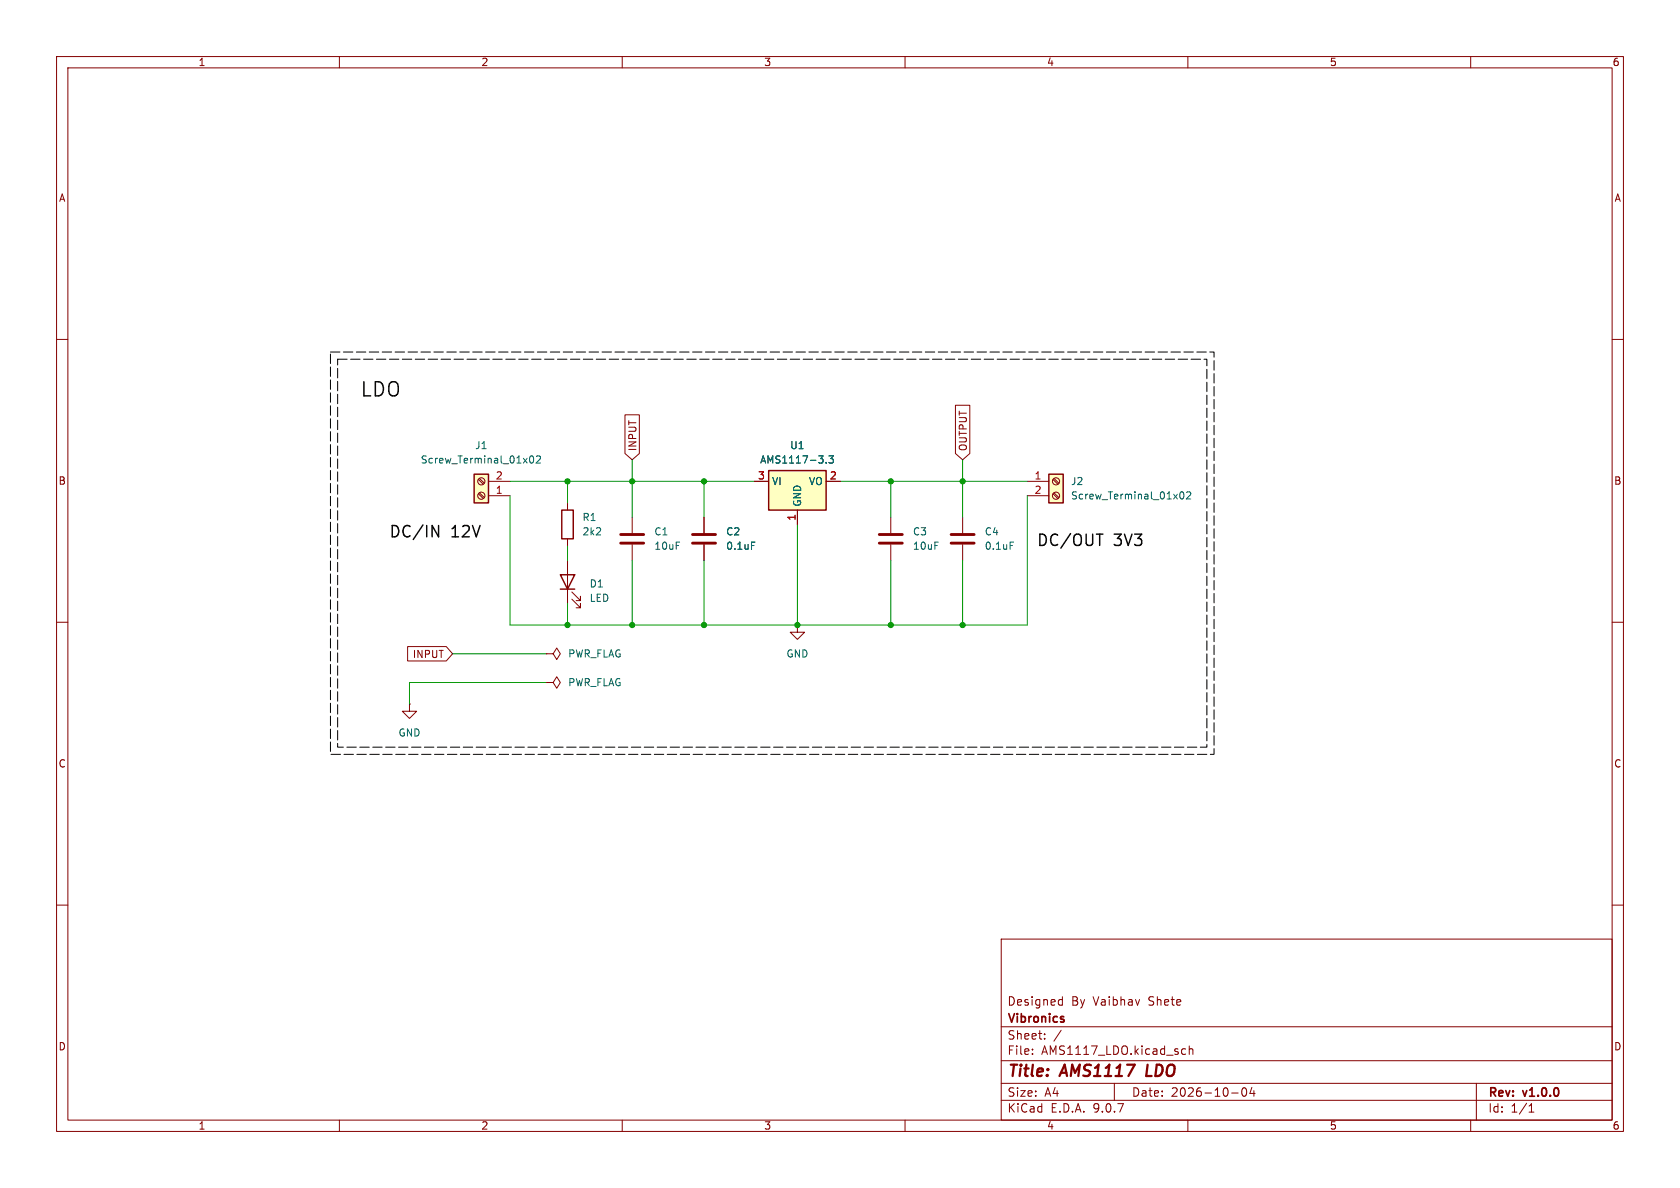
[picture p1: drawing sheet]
(kicad_sch
 (version 20250114)
 (generator "eeschema")
 (generator_version "9.0")
 (paper "A4")
 (title_block
  (title "AMS1117 LDO")
  (date "2026-10-04")
  (rev "v1.0.0")
  (company "Vibronics")
  (comment 1 "Designed By Vaibhav Shete"))
 (lib_symbols
  (symbol "Connector:Screw_Terminal_01x02"
   (pin_names
    (offset 1.016) (hide yes)) (exclude_from_sim no) (in_bom yes) (on_board yes)
   (property "Reference" "J" (at 0 2.54 0) (effects (font (size 1.27 1.27))))
   (property "Value" "Screw_Terminal_01x02" (at 0 -5.08 0) (effects (font (size 1.27 1.27))))
   (property "Footprint" "" (at 0 0 0) (effects (font (size 1.27 1.27)) (hide yes)))
   (property "Datasheet" "~" (at 0 0 0) (effects (font (size 1.27 1.27)) (hide yes)))
   (property "Description" "Generic screw terminal, single row, 01x02, script generated (kicad-library-utils/schlib/autogen/connector/)" (at 0 0 0) (effects (font (size 1.27 1.27)) (hide yes)))
   (symbol "Screw_Terminal_01x02_1_1"
    (rectangle (start -1.27 1.27) (end 1.27 -3.81) (stroke (width 0.254) (type default)) (fill (type background)))
    (polyline (pts (xy -0.5334 0.3302) (xy 0.3302 -0.508)) (stroke (width 0.1524) (type default)) (fill (type none)))
    (polyline (pts (xy -0.5334 -2.2098) (xy 0.3302 -3.048)) (stroke (width 0.1524) (type default)) (fill (type none)))
    (polyline (pts (xy -0.3556 0.508) (xy 0.508 -0.3302)) (stroke (width 0.1524) (type default)) (fill (type none)))
    (polyline (pts (xy -0.3556 -2.032) (xy 0.508 -2.8702)) (stroke (width 0.1524) (type default)) (fill (type none)))
    (circle (center 0 0) (radius 0.635) (stroke (width 0.1524) (type default)) (fill (type none)))
    (circle (center 0 -2.54) (radius 0.635) (stroke (width 0.1524) (type default)) (fill (type none)))
    (pin passive line (at -5.08 0 0) (length 3.81) (name "Pin_1" (effects (font (size 1.27 1.27)))) (number "1" (effects (font (size 1.27 1.27)))))
    (pin passive line (at -5.08 -2.54 0) (length 3.81) (name "Pin_2" (effects (font (size 1.27 1.27)))) (number "2" (effects (font (size 1.27 1.27))))))
   (embedded_fonts no))
  (symbol "Device:C"
   (pin_numbers (hide yes))
   (pin_names
    (offset 0.254)) (exclude_from_sim no) (in_bom yes) (on_board yes)
   (property "Reference" "C" (at 0.635 2.54 0) (effects (font (size 1.27 1.27)) (justify left)))
   (property "Value" "C" (at 0.635 -2.54 0) (effects (font (size 1.27 1.27)) (justify left)))
   (property "Footprint" "" (at 0.9652 -3.81 0) (effects (font (size 1.27 1.27)) (hide yes)))
   (property "Datasheet" "~" (at 0 0 0) (effects (font (size 1.27 1.27)) (hide yes)))
   (property "Description" "Unpolarized capacitor" (at 0 0 0) (effects (font (size 1.27 1.27)) (hide yes)))
   (symbol "C_0_1"
    (polyline (pts (xy -2.032 0.762) (xy 2.032 0.762)) (stroke (width 0.508) (type default)) (fill (type none)))
    (polyline (pts (xy -2.032 -0.762) (xy 2.032 -0.762)) (stroke (width 0.508) (type default)) (fill (type none))))
   (symbol "C_1_1"
    (pin passive line (at 0 3.81 270) (length 2.794) (name "~" (effects (font (size 1.27 1.27)))) (number "1" (effects (font (size 1.27 1.27)))))
    (pin passive line (at 0 -3.81 90) (length 2.794) (name "~" (effects (font (size 1.27 1.27)))) (number "2" (effects (font (size 1.27 1.27))))))
   (embedded_fonts no))
  (symbol "Device:LED"
   (pin_numbers (hide yes))
   (pin_names
    (offset 1.016) (hide yes)) (exclude_from_sim no) (in_bom yes) (on_board yes)
   (property "Reference" "D" (at 0 2.54 0) (effects (font (size 1.27 1.27))))
   (property "Value" "LED" (at 0 -2.54 0) (effects (font (size 1.27 1.27))))
   (property "Footprint" "" (at 0 0 0) (effects (font (size 1.27 1.27)) (hide yes)))
   (property "Datasheet" "~" (at 0 0 0) (effects (font (size 1.27 1.27)) (hide yes)))
   (property "Description" "Light emitting diode" (at 0 0 0) (effects (font (size 1.27 1.27)) (hide yes)))
   (property "Sim.Pins" "1=K 2=A" (at 0 0 0) (effects (font (size 1.27 1.27)) (hide yes)))
   (symbol "LED_0_1"
    (polyline (pts (xy -3.048 -0.762) (xy -4.572 -2.286) (xy -3.81 -2.286) (xy -4.572 -2.286) (xy -4.572 -1.524)) (stroke (width 0) (type default)) (fill (type none)))
    (polyline (pts (xy -1.778 -0.762) (xy -3.302 -2.286) (xy -2.54 -2.286) (xy -3.302 -2.286) (xy -3.302 -1.524)) (stroke (width 0) (type default)) (fill (type none)))
    (polyline (pts (xy -1.27 0) (xy 1.27 0)) (stroke (width 0) (type default)) (fill (type none)))
    (polyline (pts (xy -1.27 -1.27) (xy -1.27 1.27)) (stroke (width 0.254) (type default)) (fill (type none)))
    (polyline (pts (xy 1.27 -1.27) (xy 1.27 1.27) (xy -1.27 0) (xy 1.27 -1.27)) (stroke (width 0.254) (type default)) (fill (type none))))
   (symbol "LED_1_1"
    (pin passive line (at -3.81 0 0) (length 2.54) (name "K" (effects (font (size 1.27 1.27)))) (number "1" (effects (font (size 1.27 1.27)))))
    (pin passive line (at 3.81 0 180) (length 2.54) (name "A" (effects (font (size 1.27 1.27)))) (number "2" (effects (font (size 1.27 1.27))))))
   (embedded_fonts no))
  (symbol "Device:R"
   (pin_numbers (hide yes))
   (pin_names
    (offset 0)) (exclude_from_sim no) (in_bom yes) (on_board yes)
   (property "Reference" "R" (at 2.032 0 90) (effects (font (size 1.27 1.27))))
   (property "Value" "R" (at 0 0 90) (effects (font (size 1.27 1.27))))
   (property "Footprint" "" (at -1.778 0 90) (effects (font (size 1.27 1.27)) (hide yes)))
   (property "Datasheet" "~" (at 0 0 0) (effects (font (size 1.27 1.27)) (hide yes)))
   (property "Description" "Resistor" (at 0 0 0) (effects (font (size 1.27 1.27)) (hide yes)))
   (symbol "R_0_1"
    (rectangle (start -1.016 -2.54) (end 1.016 2.54) (stroke (width 0.254) (type default)) (fill (type none))))
   (symbol "R_1_1"
    (pin passive line (at 0 3.81 270) (length 1.27) (name "~" (effects (font (size 1.27 1.27)))) (number "1" (effects (font (size 1.27 1.27)))))
    (pin passive line (at 0 -3.81 90) (length 1.27) (name "~" (effects (font (size 1.27 1.27)))) (number "2" (effects (font (size 1.27 1.27))))))
   (embedded_fonts no))
  (symbol "Regulator_Linear:AMS1117-3.3" (exclude_from_sim no) (in_bom yes) (on_board yes)
   (property "Reference" "U" (at -3.81 3.175 0) (effects (font (size 1.27 1.27))))
   (property "Value" "AMS1117-3.3" (at 0 3.175 0) (effects (font (size 1.27 1.27)) (justify left)))
   (property "Footprint" "Package_TO_SOT_SMD:SOT-223-3_TabPin2" (at 0 5.08 0) (effects (font (size 1.27 1.27)) (hide yes)))
   (property "Datasheet" "http://www.advanced-monolithic.com/pdf/ds1117.pdf" (at 2.54 -6.35 0) (effects (font (size 1.27 1.27)) (hide yes)))
   (property "Description" "1A Low Dropout regulator, positive, 3.3V fixed output, SOT-223" (at 0 0 0) (effects (font (size 1.27 1.27)) (hide yes)))
   (symbol "AMS1117-3.3_0_1"
    (rectangle (start -5.08 -5.08) (end 5.08 1.905) (stroke (width 0.254) (type default)) (fill (type background))))
   (symbol "AMS1117-3.3_1_1"
    (pin power_in line (at -7.62 0 0) (length 2.54) (name "VI" (effects (font (size 1.27 1.27)))) (number "3" (effects (font (size 1.27 1.27)))))
    (pin power_in line (at 0 -7.62 90) (length 2.54) (name "GND" (effects (font (size 1.27 1.27)))) (number "1" (effects (font (size 1.27 1.27)))))
    (pin power_out line (at 7.62 0 180) (length 2.54) (name "VO" (effects (font (size 1.27 1.27)))) (number "2" (effects (font (size 1.27 1.27))))))
   (embedded_fonts no))
  (symbol "power:GND"
   (power)
   (pin_numbers (hide yes))
   (pin_names
    (offset 0) (hide yes)) (exclude_from_sim no) (in_bom yes) (on_board yes)
   (property "Reference" "#PWR" (at 0 -6.35 0) (effects (font (size 1.27 1.27)) (hide yes)))
   (property "Value" "GND" (at 0 -3.81 0) (effects (font (size 1.27 1.27))))
   (property "Footprint" "" (at 0 0 0) (effects (font (size 1.27 1.27)) (hide yes)))
   (property "Datasheet" "" (at 0 0 0) (effects (font (size 1.27 1.27)) (hide yes)))
   (property "Description" "Power symbol creates a global label with name \"GND\" , ground" (at 0 0 0) (effects (font (size 1.27 1.27)) (hide yes)))
   (symbol "GND_0_1"
    (polyline (pts (xy 0 0) (xy 0 -1.27) (xy 1.27 -1.27) (xy 0 -2.54) (xy -1.27 -1.27) (xy 0 -1.27)) (stroke (width 0) (type default)) (fill (type none))))
   (symbol "GND_1_1"
    (pin power_in line (at 0 0 270) (length 0) (name "~" (effects (font (size 1.27 1.27)))) (number "1" (effects (font (size 1.27 1.27))))))
   (embedded_fonts no))
  (symbol "power:PWR_FLAG"
   (power)
   (pin_numbers (hide yes))
   (pin_names
    (offset 0) (hide yes)) (exclude_from_sim no) (in_bom yes) (on_board yes)
   (property "Reference" "#FLG" (at 0 1.905 0) (effects (font (size 1.27 1.27)) (hide yes)))
   (property "Value" "PWR_FLAG" (at 0 3.81 0) (effects (font (size 1.27 1.27))))
   (property "Footprint" "" (at 0 0 0) (effects (font (size 1.27 1.27)) (hide yes)))
   (property "Datasheet" "~" (at 0 0 0) (effects (font (size 1.27 1.27)) (hide yes)))
   (property "Description" "Special symbol for telling ERC where power comes from" (at 0 0 0) (effects (font (size 1.27 1.27)) (hide yes)))
   (symbol "PWR_FLAG_0_0"
    (pin power_out line (at 0 0 90) (length 0) (name "~" (effects (font (size 1.27 1.27)))) (number "1" (effects (font (size 1.27 1.27))))))
   (symbol "PWR_FLAG_0_1"
    (polyline (pts (xy 0 0) (xy 0 1.27) (xy -1.016 1.905) (xy 0 2.54) (xy 1.016 1.905) (xy 0 1.27)) (stroke (width 0) (type default)) (fill (type none))))
   (embedded_fonts no)))
 (rectangle
  (start 59.69 63.5)
  (end 213.36 132.08)
  (stroke (width 0) (type dash) (color 0 0 0 1))
  (fill (type none)))
 (rectangle
  (start 58.42 62.23)
  (end 214.63 133.35)
  (stroke (width 0) (type dash) (color 0 0 0 1))
  (fill (type none)))
 (text "DC/IN 12V"
  (exclude_from_sim no)
  (at 76.962 94.234 0)
  (effects (font
    (face "KiCad Font") (size 2 2) (thickness 0.254)
    (bold yes) (color 0 0 0 1))))
 (text "LDO"
  (exclude_from_sim no)
  (at 67.31 69.088 0)
  (effects (font
    (face "KiCad Font") (size 2.5 2.5) (thickness 0.254)
    (bold yes) (color 0 0 0 1))))
 (text "DC/OUT 3V3"
  (exclude_from_sim no)
  (at 192.786 95.758 0)
  (effects (font
    (face "KiCad Font") (size 2 2) (thickness 0.254)
    (bold yes) (color 0 0 0 1))))
 (junction
  (at 157.48 85.09)
  (diameter 0)
  (color 0 0 0 0))
 (junction
  (at 157.48 110.49)
  (diameter 0)
  (color 0 0 0 0))
 (junction
  (at 124.46 110.49)
  (diameter 0)
  (color 0 0 0 0))
 (junction
  (at 124.46 85.09)
  (diameter 0)
  (color 0 0 0 0))
 (junction
  (at 170.18 85.09)
  (diameter 0)
  (color 0 0 0 0))
 (junction
  (at 100.33 110.49)
  (diameter 0)
  (color 0 0 0 0))
 (junction
  (at 100.33 85.09)
  (diameter 0)
  (color 0 0 0 0))
 (junction
  (at 111.76 85.09)
  (diameter 0)
  (color 0 0 0 0))
 (junction
  (at 140.97 110.49)
  (diameter 0)
  (color 0 0 0 0))
 (junction
  (at 111.76 110.49)
  (diameter 0)
  (color 0 0 0 0))
 (junction
  (at 170.18 110.49)
  (diameter 0)
  (color 0 0 0 0))
 (wire
  (pts (xy 124.46 110.49) (xy 140.97 110.49))
  (stroke (width 0) (type default)))
 (wire
  (pts (xy 111.76 99.06) (xy 111.76 110.49))
  (stroke (width 0) (type default)))
 (wire
  (pts (xy 124.46 99.06) (xy 124.46 110.49))
  (stroke (width 0) (type default)))
 (wire
  (pts (xy 111.76 85.09) (xy 111.76 91.44))
  (stroke (width 0) (type default)))
 (wire
  (pts (xy 170.18 110.49) (xy 181.61 110.49))
  (stroke (width 0) (type default)))
 (wire
  (pts (xy 100.33 106.68) (xy 100.33 110.49))
  (stroke (width 0) (type default)))
 (wire
  (pts (xy 100.33 85.09) (xy 100.33 88.9))
  (stroke (width 0) (type default)))
 (wire
  (pts (xy 72.39 120.65) (xy 72.39 124.46))
  (stroke (width 0) (type default)))
 (wire
  (pts (xy 124.46 85.09) (xy 133.35 85.09))
  (stroke (width 0) (type default)))
 (wire
  (pts (xy 170.18 81.28) (xy 170.18 85.09))
  (stroke (width 0) (type default)))
 (wire
  (pts (xy 170.18 85.09) (xy 181.61 85.09))
  (stroke (width 0) (type default)))
 (wire
  (pts (xy 170.18 99.06) (xy 170.18 110.49))
  (stroke (width 0) (type default)))
 (wire
  (pts (xy 96.52 120.65) (xy 72.39 120.65))
  (stroke (width 0) (type default)))
 (wire
  (pts (xy 90.17 87.63) (xy 90.17 110.49))
  (stroke (width 0) (type default)))
 (wire
  (pts (xy 148.59 85.09) (xy 157.48 85.09))
  (stroke (width 0) (type default)))
 (wire
  (pts (xy 157.48 85.09) (xy 170.18 85.09))
  (stroke (width 0) (type default)))
 (wire
  (pts (xy 181.61 110.49) (xy 181.61 87.63))
  (stroke (width 0) (type default)))
 (wire
  (pts (xy 100.33 110.49) (xy 111.76 110.49))
  (stroke (width 0) (type default)))
 (wire
  (pts (xy 157.48 85.09) (xy 157.48 91.44))
  (stroke (width 0) (type default)))
 (wire
  (pts (xy 100.33 85.09) (xy 111.76 85.09))
  (stroke (width 0) (type default)))
 (wire
  (pts (xy 80.01 115.57) (xy 96.52 115.57))
  (stroke (width 0) (type default)))
 (wire
  (pts (xy 90.17 110.49) (xy 100.33 110.49))
  (stroke (width 0) (type default)))
 (wire
  (pts (xy 100.33 96.52) (xy 100.33 99.06))
  (stroke (width 0) (type default)))
 (wire
  (pts (xy 140.97 110.49) (xy 157.48 110.49))
  (stroke (width 0) (type default)))
 (wire
  (pts (xy 90.17 85.09) (xy 100.33 85.09))
  (stroke (width 0) (type default)))
 (wire
  (pts (xy 124.46 85.09) (xy 124.46 91.44))
  (stroke (width 0) (type default)))
 (wire
  (pts (xy 170.18 85.09) (xy 170.18 91.44))
  (stroke (width 0) (type default)))
 (wire
  (pts (xy 111.76 81.28) (xy 111.76 85.09))
  (stroke (width 0) (type default)))
 (wire
  (pts (xy 157.48 110.49) (xy 170.18 110.49))
  (stroke (width 0) (type default)))
 (wire
  (pts (xy 157.48 99.06) (xy 157.48 110.49))
  (stroke (width 0) (type default)))
 (wire
  (pts (xy 140.97 92.71) (xy 140.97 110.49))
  (stroke (width 0) (type default)))
 (wire
  (pts (xy 111.76 85.09) (xy 124.46 85.09))
  (stroke (width 0) (type default)))
 (wire
  (pts (xy 111.76 110.49) (xy 124.46 110.49))
  (stroke (width 0) (type default)))
 (global_label "OUTPUT"
  (shape input)
  (at 170.18 81.28 90)
  (fields_autoplaced yes)
  (effects (font (size 1.27 1.27)) (justify left))
  (property "Intersheetrefs" "${INTERSHEET_REFS}" (at 170.18 71.0981 90) (effects (font (size 1.27 1.27)) (justify left) (hide yes))))
 (global_label "INPUT"
  (shape input)
  (at 80.01 115.57 180)
  (fields_autoplaced yes)
  (effects (font (size 1.27 1.27)) (justify right))
  (property "Intersheetrefs" "${INTERSHEET_REFS}" (at 71.5214 115.57 0) (effects (font (size 1.27 1.27)) (justify right) (hide yes))))
 (global_label "INPUT"
  (shape input)
  (at 111.76 81.28 90)
  (fields_autoplaced yes)
  (effects (font (size 1.27 1.27)) (justify left))
  (property "Intersheetrefs" "${INTERSHEET_REFS}" (at 111.76 72.7914 90) (effects (font (size 1.27 1.27)) (justify left) (hide yes))))
 (symbol
  (lib_id "Device:R")
  (at 100.33 92.71 0)
  (unit 1)
  (exclude_from_sim no)
  (in_bom yes)
  (on_board yes)
  (dnp no)
  (fields_autoplaced yes)
  (property "Reference" "R1" (at 102.87 91.4399 0) (effects (font (size 1.27 1.27)) (justify left)))
  (property "Value" "2k2" (at 102.87 93.9799 0) (effects (font (size 1.27 1.27)) (justify left)))
  (property "Footprint" "Resistor_SMD:R_1206_3216Metric" (at 98.552 92.71 90) (effects (font (size 1.27 1.27)) (hide yes)))
  (property "Datasheet" "~" (at 100.33 92.71 0) (effects (font (size 1.27 1.27)) (hide yes)))
  (property "Description" "Resistor" (at 100.33 92.71 0) (effects (font (size 1.27 1.27)) (hide yes)))
  (pin "2")
  (pin "1"))
 (symbol
  (lib_id "power:PWR_FLAG")
  (at 96.52 120.65 270)
  (unit 1)
  (exclude_from_sim no)
  (in_bom yes)
  (on_board yes)
  (dnp no)
  (fields_autoplaced yes)
  (property "Reference" "#FLG02" (at 98.425 120.65 0) (effects (font (size 1.27 1.27)) (hide yes)))
  (property "Value" "PWR_FLAG" (at 100.33 120.6499 90) (effects (font (size 1.27 1.27)) (justify left)))
  (property "Footprint" "" (at 96.52 120.65 0) (effects (font (size 1.27 1.27)) (hide yes)))
  (property "Datasheet" "~" (at 96.52 120.65 0) (effects (font (size 1.27 1.27)) (hide yes)))
  (property "Description" "Special symbol for telling ERC where power comes from" (at 96.52 120.65 0) (effects (font (size 1.27 1.27)) (hide yes)))
  (pin "1"))
 (symbol
  (lib_id "Connector:Screw_Terminal_01x02")
  (at 186.69 85.09 0)
  (unit 1)
  (exclude_from_sim no)
  (in_bom yes)
  (on_board yes)
  (dnp no)
  (fields_autoplaced yes)
  (property "Reference" "J2" (at 189.23 85.0899 0) (effects (font (size 1.27 1.27)) (justify left)))
  (property "Value" "Screw_Terminal_01x02" (at 189.23 87.6299 0) (effects (font (size 1.27 1.27)) (justify left)))
  (property "Footprint" "TerminalBlock:TerminalBlock_MaiXu_MX126-5.0-02P_1x02_P5.00mm" (at 186.69 85.09 0) (effects (font (size 1.27 1.27)) (hide yes)))
  (property "Datasheet" "~" (at 186.69 85.09 0) (effects (font (size 1.27 1.27)) (hide yes)))
  (property "Description" "Generic screw terminal, single row, 01x02, script generated (kicad-library-utils/schlib/autogen/connector/)" (at 186.69 85.09 0) (effects (font (size 1.27 1.27)) (hide yes)))
  (pin "2")
  (pin "1"))
 (symbol
  (lib_id "Device:C")
  (at 124.46 95.25 0)
  (unit 1)
  (exclude_from_sim no)
  (in_bom yes)
  (on_board yes)
  (dnp no)
  (fields_autoplaced yes)
  (property "Reference" "C2" (at 128.27 93.9799 0) (effects (font (size 1.27 1.27)) (justify left)))
  (property "Value" "0.1uF" (at 128.27 96.5199 0) (effects (font (size 1.27 1.27)) (justify left)))
  (property "Footprint" "Capacitor_SMD:C_0603_1608Metric" (at 125.4252 99.06 0) (effects (font (size 1.27 1.27)) (hide yes)))
  (property "Datasheet" "~" (at 124.46 95.25 0) (effects (font (size 1.27 1.27)) (hide yes)))
  (property "Description" "Unpolarized capacitor" (at 124.46 95.25 0) (effects (font (size 1.27 1.27)) (hide yes)))
  (pin "1")
  (pin "2"))
 (symbol
  (lib_id "power:GND")
  (at 140.97 110.49 0)
  (unit 1)
  (exclude_from_sim no)
  (in_bom yes)
  (on_board yes)
  (dnp no)
  (fields_autoplaced yes)
  (property "Reference" "#PWR01" (at 140.97 116.84 0) (effects (font (size 1.27 1.27)) (hide yes)))
  (property "Value" "GND" (at 140.97 115.57 0) (effects (font (size 1.27 1.27))))
  (property "Footprint" "" (at 140.97 110.49 0) (effects (font (size 1.27 1.27)) (hide yes)))
  (property "Datasheet" "" (at 140.97 110.49 0) (effects (font (size 1.27 1.27)) (hide yes)))
  (property "Description" "Power symbol creates a global label with name \"GND\" , ground" (at 140.97 110.49 0) (effects (font (size 1.27 1.27)) (hide yes)))
  (pin "1"))
 (symbol
  (lib_id "Device:C")
  (at 170.18 95.25 0)
  (unit 1)
  (exclude_from_sim no)
  (in_bom yes)
  (on_board yes)
  (dnp no)
  (fields_autoplaced yes)
  (property "Reference" "C4" (at 173.99 93.9799 0) (effects (font (size 1.27 1.27)) (justify left)))
  (property "Value" "0.1uF" (at 173.99 96.5199 0) (effects (font (size 1.27 1.27)) (justify left)))
  (property "Footprint" "Capacitor_SMD:C_0603_1608Metric" (at 171.1452 99.06 0) (effects (font (size 1.27 1.27)) (hide yes)))
  (property "Datasheet" "~" (at 170.18 95.25 0) (effects (font (size 1.27 1.27)) (hide yes)))
  (property "Description" "Unpolarized capacitor" (at 170.18 95.25 0) (effects (font (size 1.27 1.27)) (hide yes)))
  (pin "1")
  (pin "2"))
 (symbol
  (lib_id "Connector:Screw_Terminal_01x02")
  (at 85.09 87.63 180)
  (unit 1)
  (exclude_from_sim no)
  (in_bom yes)
  (on_board yes)
  (dnp no)
  (fields_autoplaced yes)
  (property "Reference" "J1" (at 85.09 78.74 0) (effects (font (size 1.27 1.27))))
  (property "Value" "Screw_Terminal_01x02" (at 85.09 81.28 0) (effects (font (size 1.27 1.27))))
  (property "Footprint" "TerminalBlock:TerminalBlock_MaiXu_MX126-5.0-02P_1x02_P5.00mm" (at 85.09 87.63 0) (effects (font (size 1.27 1.27)) (hide yes)))
  (property "Datasheet" "~" (at 85.09 87.63 0) (effects (font (size 1.27 1.27)) (hide yes)))
  (property "Description" "Generic screw terminal, single row, 01x02, script generated (kicad-library-utils/schlib/autogen/connector/)" (at 85.09 87.63 0) (effects (font (size 1.27 1.27)) (hide yes)))
  (pin "2")
  (pin "1"))
 (symbol
  (lib_id "Device:C")
  (at 111.76 95.25 0)
  (unit 1)
  (exclude_from_sim no)
  (in_bom yes)
  (on_board yes)
  (dnp no)
  (fields_autoplaced yes)
  (property "Reference" "C1" (at 115.57 93.9799 0) (effects (font (size 1.27 1.27)) (justify left)))
  (property "Value" "10uF" (at 115.57 96.5199 0) (effects (font (size 1.27 1.27)) (justify left)))
  (property "Footprint" "Capacitor_SMD:C_1206_3216Metric" (at 112.7252 99.06 0) (effects (font (size 1.27 1.27)) (hide yes)))
  (property "Datasheet" "~" (at 111.76 95.25 0) (effects (font (size 1.27 1.27)) (hide yes)))
  (property "Description" "Unpolarized capacitor" (at 111.76 95.25 0) (effects (font (size 1.27 1.27)) (hide yes)))
  (pin "1")
  (pin "2"))
 (symbol
  (lib_id "power:GND")
  (at 72.39 124.46 0)
  (unit 1)
  (exclude_from_sim no)
  (in_bom yes)
  (on_board yes)
  (dnp no)
  (fields_autoplaced yes)
  (property "Reference" "#PWR02" (at 72.39 130.81 0) (effects (font (size 1.27 1.27)) (hide yes)))
  (property "Value" "GND" (at 72.39 129.54 0) (effects (font (size 1.27 1.27))))
  (property "Footprint" "" (at 72.39 124.46 0) (effects (font (size 1.27 1.27)) (hide yes)))
  (property "Datasheet" "" (at 72.39 124.46 0) (effects (font (size 1.27 1.27)) (hide yes)))
  (property "Description" "Power symbol creates a global label with name \"GND\" , ground" (at 72.39 124.46 0) (effects (font (size 1.27 1.27)) (hide yes)))
  (pin "1"))
 (symbol
  (lib_id "power:PWR_FLAG")
  (at 96.52 115.57 270)
  (unit 1)
  (exclude_from_sim no)
  (in_bom yes)
  (on_board yes)
  (dnp no)
  (fields_autoplaced yes)
  (property "Reference" "#FLG01" (at 98.425 115.57 0) (effects (font (size 1.27 1.27)) (hide yes)))
  (property "Value" "PWR_FLAG" (at 100.33 115.5699 90) (effects (font (size 1.27 1.27)) (justify left)))
  (property "Footprint" "" (at 96.52 115.57 0) (effects (font (size 1.27 1.27)) (hide yes)))
  (property "Datasheet" "~" (at 96.52 115.57 0) (effects (font (size 1.27 1.27)) (hide yes)))
  (property "Description" "Special symbol for telling ERC where power comes from" (at 96.52 115.57 0) (effects (font (size 1.27 1.27)) (hide yes)))
  (pin "1"))
 (symbol
  (lib_id "Regulator_Linear:AMS1117-3.3")
  (at 140.97 85.09 0)
  (unit 1)
  (exclude_from_sim no)
  (in_bom yes)
  (on_board yes)
  (dnp no)
  (fields_autoplaced yes)
  (property "Reference" "U1" (at 140.97 78.74 0) (effects (font (size 1.27 1.27))))
  (property "Value" "AMS1117-3.3" (at 140.97 81.28 0) (effects (font (size 1.27 1.27))))
  (property "Footprint" "Package_TO_SOT_SMD:SOT-223-3_TabPin2" (at 140.97 80.01 0) (effects (font (size 1.27 1.27)) (hide yes)))
  (property "Datasheet" "http://www.advanced-monolithic.com/pdf/ds1117.pdf" (at 143.51 91.44 0) (effects (font (size 1.27 1.27)) (hide yes)))
  (property "Description" "1A Low Dropout regulator, positive, 3.3V fixed output, SOT-223" (at 140.97 85.09 0) (effects (font (size 1.27 1.27)) (hide yes)))
  (pin "2")
  (pin "1")
  (pin "3"))
 (symbol
  (lib_id "Device:C")
  (at 157.48 95.25 0)
  (unit 1)
  (exclude_from_sim no)
  (in_bom yes)
  (on_board yes)
  (dnp no)
  (fields_autoplaced yes)
  (property "Reference" "C3" (at 161.29 93.9799 0) (effects (font (size 1.27 1.27)) (justify left)))
  (property "Value" "10uF" (at 161.29 96.5199 0) (effects (font (size 1.27 1.27)) (justify left)))
  (property "Footprint" "Capacitor_SMD:C_1206_3216Metric" (at 158.4452 99.06 0) (effects (font (size 1.27 1.27)) (hide yes)))
  (property "Datasheet" "~" (at 157.48 95.25 0) (effects (font (size 1.27 1.27)) (hide yes)))
  (property "Description" "Unpolarized capacitor" (at 157.48 95.25 0) (effects (font (size 1.27 1.27)) (hide yes)))
  (pin "1")
  (pin "2"))
 (symbol
  (lib_id "Device:LED")
  (at 100.33 102.87 90)
  (unit 1)
  (exclude_from_sim no)
  (in_bom yes)
  (on_board yes)
  (dnp no)
  (fields_autoplaced yes)
  (property "Reference" "D1" (at 104.14 103.1874 90) (effects (font (size 1.27 1.27)) (justify right)))
  (property "Value" "LED" (at 104.14 105.7274 90) (effects (font (size 1.27 1.27)) (justify right)))
  (property "Footprint" "LED_SMD:LED_1206_3216Metric" (at 100.33 102.87 0) (effects (font (size 1.27 1.27)) (hide yes)))
  (property "Datasheet" "~" (at 100.33 102.87 0) (effects (font (size 1.27 1.27)) (hide yes)))
  (property "Description" "Light emitting diode" (at 100.33 102.87 0) (effects (font (size 1.27 1.27)) (hide yes)))
  (property "Sim.Pins" "1=K 2=A" (at 100.33 102.87 0) (effects (font (size 1.27 1.27)) (hide yes)))
  (pin "1")
  (pin "2"))
 (sheet_instances
  (path ""
   (page "1")))
 (embedded_fonts no))
